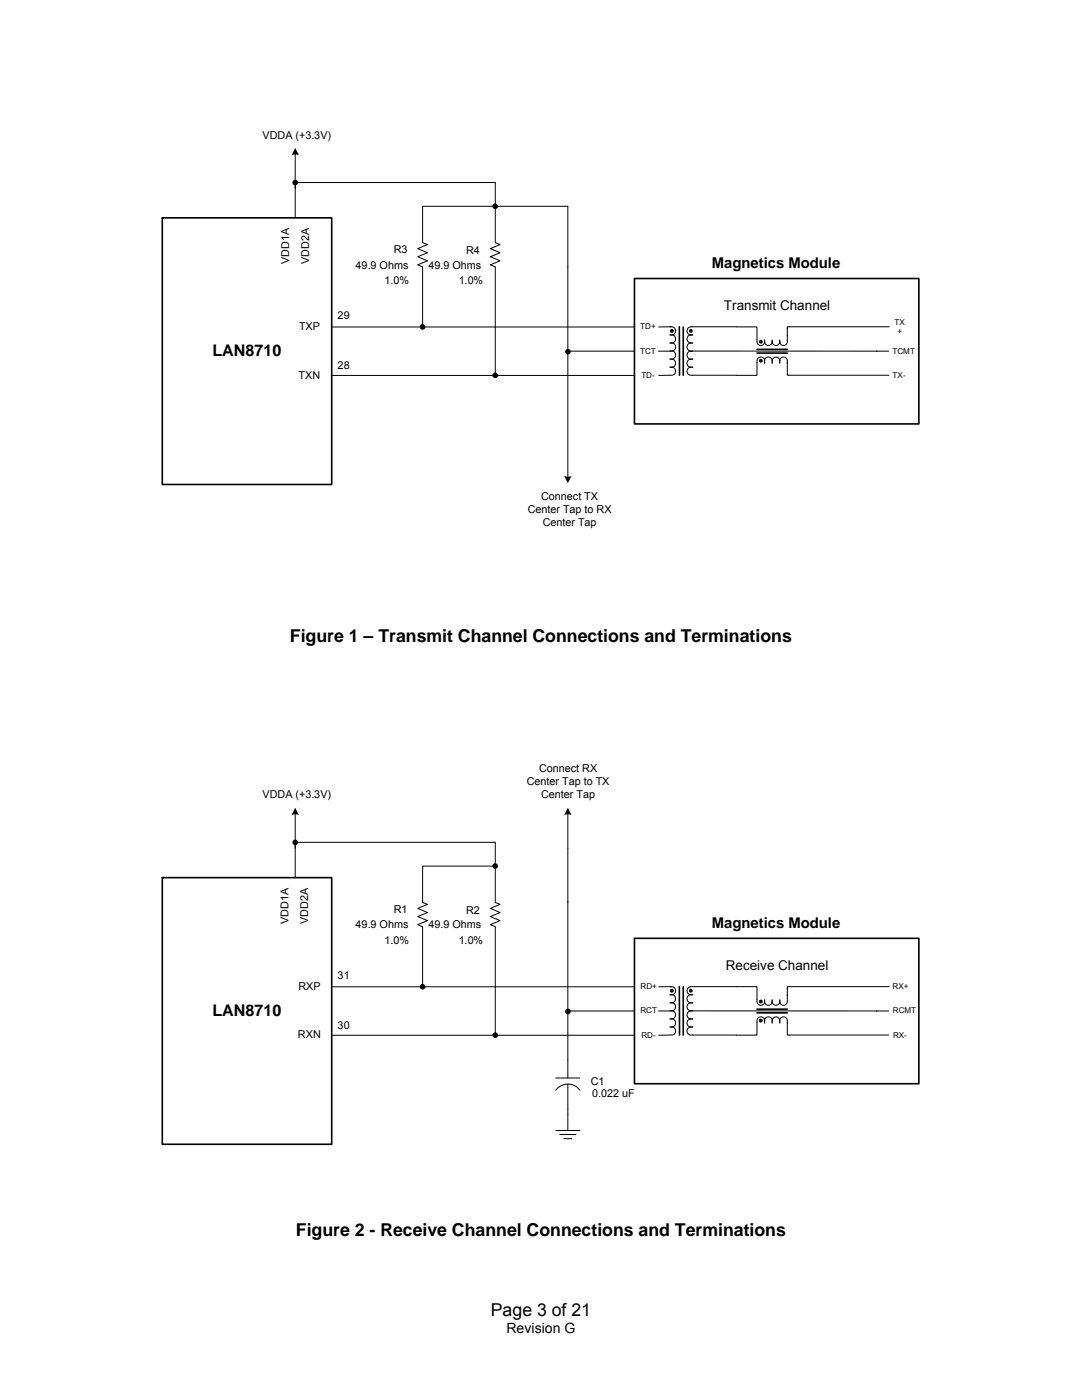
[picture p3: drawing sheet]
<svg xmlns="http://www.w3.org/2000/svg" width="216mm" height="279mm" viewBox="0 0 216 279" stroke-linecap="round" stroke-linejoin="round" font-family="sans-serif">
<path d="M32.4 43.5h33.8v53.2h-33.8zM135.6 65.2v9.7M136.3 65.3v9.6" fill="none" stroke="#000" stroke-width=".32"/>
<circle cx="32.4" cy="43.5" r=".16" fill="#000"/>
<path d="M84.3 53.3v12M66.2 65.3h60.4M66.2 74.9h60.4M138.2 65.2a.87 .87 0 0 0-1.1 .8 .87 .87 0 0 0 1.1 .8 .86 .86 0 0 0-1.1 .8 .86 .86 0 0 0 1.1 .9 .86 .86 0 0 0-1.1 .8 .86 .86 0 0 0 1.1 .8 .86 .86 0 0 0-1.1 .8 .86 .86 0 0 0 1.1 .8" fill="none" stroke="#000" stroke-width=".2"/>
<circle cx="84.3" cy="65.2" r=".55" fill="#000"/>
<circle cx="137.8" cy="66" r=".29" fill="#1a1a1a"/>
<g fill="none" stroke="#000" stroke-width=".2">
<path d="M133.7 65.2a.86 .86 0 0 1 1.1 .8 .86 .86 0 0 1-1.1 .8 .85 .85 0 0 1 1.1 .8 .85 .85 0 0 1-1.1 .9 .85 .85 0 0 1 1.1 .8 .85 .85 0 0 1-1.1 .8 .85 .85 0 0 1 1.1 .8 .85 .85 0 0 1-1.1 .8M138.2 71.7a.86 .86 0 0 0-1.1 .8 .86 .86 0 0 0 1.1 .8 .86 .86 0 0 0-1.1 .8 .86 .86 0 0 0 1.1 .8"/>
<circle cx="137.8" cy="66" r=".29"/>
</g>
<circle cx="134.1" cy="66" r=".3" fill="#1a1a1a"/>
<g fill="none" stroke="#000" stroke-width=".2">
<path d="M58.9 30.6v12.8M58.9 36.4h39.9v12l1 .4-1.9 .8 1.9 .8-1.9 .8 1.9 .8-1.9 .9 .9 .4v21.6M84.3 53.3l-.9-.4 1.9-.9-1.9-.8 1.9-.8-1.9-.8 1.9-.8-1-.4v-7.2h29v53.9M113.3 70.1h13.3M131.4 70.1h2.2M133.6 74.9h-2.2M133.7 71.7a.85 .85 0 0 1 1.1 .8 .85 .85 0 0 1-1.1 .8 .85 .85 0 0 1 1.1 .8 .85 .85 0 0 1-1.1 .8M133.9 65.2l-2.5 .1M138.2 70.1h39.1M138.2 65.2h8.7M138.2 74.9h8.7M151 67.8v.4"/>
<path d="M152.6 68v.4M152.6 72.2v.3M152.6 67.8a.8 .8 0 0 1-.6 1.1 .8 .8 0 0 1-1-.7M154.1 68.2a.76 .76 0 0 0 .7 .8 .76 .76 0 0 0 .8-.8 .75 .75 0 0 0 .7 .8 .75 .75 0 0 0 .8-.8M154.1 68v.4M154.1 72.2v.3M154.1 67.8a.79 .79 0 0 1-.5 1.1 .79 .79 0 0 1-1-.7M155.6 67.8v.6M155.6 72.2v.3M157.1 65.5v2.7M157.1 72v1.9M157.1 73.9v1h20.3"/>
<path d="M177.4 65.2h-20.3v.5"/>
<circle cx="134.1" cy="66" r=".3"/>
</g>
<g fill="#000">
<path d="M58.9 29.5l.7 1.5-.4-.2h-.6l-.4 .2z" fill-rule="evenodd"/>
<path d="M112.9 69.8a.56 .56 0 0 1 .9 .1 .56 .56 0 0 1-.4 .8 .56 .56 0 0 1-.6-.6z" fill-rule="evenodd"/>
<circle cx="58.9" cy="36.4" r=".57"/>
<circle cx="98.8" cy="41.2" r=".56"/>
<circle cx="98.8" cy="74.9" r=".55"/>
</g>
<path d="M126.6 55.6h56.7v29h-56.7zM151 69.7h6.1M151 70.5h6.1" fill="none" stroke="#000" stroke-width=".32"/>
<path d="M151.6 68l.3-.1 .1 .1v.4l-.1 .1-.3-.1z" fill-rule="evenodd" fill="#1a1a1a"/>
<path d="M151.6 68l.3-.1 .1 .1v.4l-.1 .1-.3-.1zM152.6 72v.4M154.1 72a.75 .75 0 0 0-.8-.8 .75 .75 0 0 0-.7 .8 .8 .8 0 0 0-1-.7 .8 .8 0 0 0-.6 1.1M155.6 72a.8 .8 0 0 0-1-.7 .8 .8 0 0 0-.5 1.1M157.1 72a.79 .79 0 0 0-1-.7 .79 .79 0 0 0-.5 1.1" fill="none" stroke="#000" stroke-width=".2"/>
<path d="M151.6 71.8h.4v.4h-.4z" fill-rule="evenodd" fill="#1a1a1a"/>
<path d="M146.9 65.2h4.1v2.6M151 72.4v2.5h-4.1M151.6 71.8h.4v.4h-.4zM66.2 196.9h60.4M84.3 185v11.9M138.2 196.9a.86 .86 0 0 0-1.1 .8 .86 .86 0 0 0 1.1 .8 .86 .86 0 0 0-1.1 .8 .86 .86 0 0 0 1.1 .8 .86 .86 0 0 0-1.1 .8 .86 .86 0 0 0 1.1 .8 .86 .86 0 0 0-1.1 .8 .86 .86 0 0 0 1.1 .8M66.2 206.6h60.4" fill="none" stroke="#000" stroke-width=".2"/>
<g fill="#000">
<path d="M112.6 95l.7 .1 .7-.1-.7 1.4z" fill-rule="evenodd"/>
<circle cx="84.3" cy="196.9" r=".55"/>
</g>
<path d="M32.4 175.2h33.8v53.2h-33.8zM135.6 196.9v9.7M136.3 196.9v9.7" fill="none" stroke="#000" stroke-width=".32"/>
<circle cx="32.4" cy="175.2" r=".16" fill="#000"/>
<circle cx="137.8" cy="197.7" r=".29" fill="#1a1a1a"/>
<g fill="none" stroke="#000" stroke-width=".2">
<path d="M133.7 196.9a.85 .85 0 0 1 1.1 .8 .85 .85 0 0 1-1.1 .8 .85 .85 0 0 1 1.1 .8 .85 .85 0 0 1-1.1 .8 .85 .85 0 0 1 1.1 .8 .85 .85 0 0 1-1.1 .8 .85 .85 0 0 1 1.1 .8 .85 .85 0 0 1-1.1 .8M138.2 203.3a.86 .86 0 0 0-1.1 .9 .86 .86 0 0 0 1.1 .8 .86 .86 0 0 0-1.1 .8 .86 .86 0 0 0 1.1 .8"/>
<circle cx="137.8" cy="197.7" r=".29"/>
</g>
<circle cx="134.1" cy="197.7" r=".3" fill="#1a1a1a"/>
<g fill="none" stroke="#000" stroke-width=".2">
<path d="M58.9 162.3v12.8M58.9 168.1h39.9v4.7M98.8 172.8h-14.5v7.3l1 .4-1.9 .8 1.9 .8-1.9 .8 1.9 .8-1.9 .8 .9 .5M98.8 172.8v7.3l1 .4-1.9 .8 1.9 .8-1.9 .8 1.9 .8-1.9 .8 .9 .5v21.6M113.3 169.3v45.8M133.9 196.9h-2.5M138.2 196.9h8.7M151 199.5a.83 .83 0 0 0 .8 1.1 .83 .83 0 0 0 .8-1.1M152.6 199.7v.4M154.1 199.9a.76 .76 0 0 0 .7 .7 .76 .76 0 0 0 .8-.7 .75 .75 0 0 0 .7 .7 .75 .75 0 0 0 .8-.7M154.1 199.7v.4M154.1 199.5a.79 .79 0 0 1-.5 1.1 .79 .79 0 0 1-1-.7"/>
<path d="M155.6 199.5v.6M157.1 197.2v2.7M177.4 196.9h-20.3v.5M110.9 215.1h4.8M110.9 217.6a3 3 0 0 1 4.8 0M113.3 201.8h13.3M113.3 216.4v9.2M131.4 201.8h2.2M133.6 206.6h-2.2M133.7 203.3a.85 .85 0 0 1 1.1 .9 .85 .85 0 0 1-1.1 .8 .85 .85 0 0 1 1.1 .8 .85 .85 0 0 1-1.1 .8M138.2 201.7l36.8 .1M138.2 206.6h8.7"/>
<path d="M152.6 203.8v.4M154.1 203.8v.4M155.6 203.8v.4M157.1 203.6v2M157.1 205.6v1h20.3M174.9 201.8h2.4M110.9 225.6h4.8M111.7 226.4h3.2M112.5 227.2h1.6"/>
<circle cx="134.1" cy="197.7" r=".3"/>
</g>
<g fill="#000">
<path d="M58.9 161.2l.7 1.5-.4-.2h-.6l-.4 .2z" fill-rule="evenodd"/>
<path d="M112.9 201.5a.56 .56 0 0 1 .9 .1 .56 .56 0 0 1-.4 .8 .56 .56 0 0 1-.6-.6z" fill-rule="evenodd"/>
<circle cx="58.9" cy="168.1" r=".56"/>
<circle cx="98.8" cy="172.8" r=".56"/>
<circle cx="98.8" cy="206.6" r=".56"/>
</g>
<path d="M126.6 187.3h56.7v29h-56.7zM151 201.4h6.1M151 202.1h6.1" fill="none" stroke="#000" stroke-width=".32"/>
<path d="M151.6 199.7l.3-.1 .1 .1v.4l-.1 .1-.3-.2z" fill-rule="evenodd" fill="#1a1a1a"/>
<path d="M151.6 199.7l.3-.1 .1 .1v.4l-.1 .1-.3-.2zM152.6 203.7v.3M154.1 203.7a.75 .75 0 0 0-.8-.8 .75 .75 0 0 0-.7 .8 .8 .8 0 0 0-1-.8 .8 .8 0 0 0-.6 1.1M155.6 203.7a.8 .8 0 0 0-1-.8 .8 .8 0 0 0-.5 1.1M157.1 203.7a.79 .79 0 0 0-1-.8 .79 .79 0 0 0-.5 1.1" fill="none" stroke="#000" stroke-width=".2"/>
<path d="M151.6 203.5l.2-.1 .2 .1v.4l-.2 .1-.2-.1z" fill-rule="evenodd" fill="#1a1a1a"/>
<path d="M113.3 162.3v7M146.9 196.9h4.1v2.6M151 204v2.6h-4.1M151.6 203.5l.2-.1 .2 .1v.4l-.2 .1-.2-.1z" fill="none" stroke="#000" stroke-width=".2"/>
<path d="M113.3 161.2l.7 1.5-.7-.2-.7 .2z" fill-rule="evenodd" fill="#000"/>
<g font-size="3.5">
<text x="57.8" y="128.1">Figure 1 – Transmit Channel Connections and Terminations</text>
<text x="59" y="246.6">Figure 2 - Receive Channel Connections and Terminations</text>
<text x="97.9" y="262.7">Page 3 of 21</text>
</g>
<g font-size="3.2">
<text x="42.4" y="71">LAN8710</text>
<text x="42.4" y="202.7">LAN8710</text>
</g>
<g font-size="3">
<text x="142" y="53.5">Magnetics Module</text>
<text x="142" y="185.2">Magnetics Module</text>
</g>
<text font-size="2.8" x="101" y="266.1">Revision G</text>
<g font-size="2.7">
<text x="144.5" y="62">Transmit Channel</text>
<text x="144.8" y="193.6">Receive Channel</text>
</g>
<g font-size="2.2">
<text x="52.4" y="27.7">VDDA (+3.3V)</text>
<text x="57.7" y="52.7" transform="rotate(-90 57.7 52.7)">VDD1A</text>
<text x="61.7" y="52.7" transform="rotate(-90 61.7 52.7)">VDD2A</text>
<text x="71" y="53.6">49.9 Ohms</text>
<text x="78.6" y="50.6">R3</text>
<text x="85.5" y="53.6">49.9 Ohms</text>
<text x="93" y="50.8">R4</text>
<text x="76.7" y="56.7">1.0%</text>
<text x="91.5" y="56.7">1.0%</text>
<text x="59.7" y="65.9">TXP</text>
<text x="67.4" y="63.7">29</text>
<text x="59.6" y="75.6">TXN</text>
<text x="67.4" y="73.6">28</text>
<text x="108" y="99.8">Connect TX</text>
<text x="105.3" y="102.4">Center Tap to RX</text>
<text x="108.3" y="105">Center Tap</text>
<text x="107.6" y="154.1">Connect RX</text>
<text x="52.4" y="159.3">VDDA (+3.3V)</text>
<text x="105.1" y="156.7">Center Tap to TX</text>
<text x="108" y="159.2">Center Tap</text>
<text x="57.6" y="184.4" transform="rotate(-90 57.6 184.4)">VDD1A</text>
<text x="61.5" y="184.4" transform="rotate(-90 61.5 184.4)">VDD2A</text>
<text x="71" y="185.3">49.9 Ohms</text>
<text x="78.6" y="182.3">R1</text>
<text x="85.5" y="185.3">49.9 Ohms</text>
<text x="93" y="182.5">R2</text>
<text x="76.7" y="188.4">1.0%</text>
<text x="91.5" y="188.4">1.0%</text>
<text x="59.5" y="197.6">RXP</text>
<text x="67.4" y="195.3">31</text>
<text x="59.5" y="207.2">RXN</text>
<text x="67.4" y="205.3">30</text>
<text x="117.9" y="216.6">C1</text>
<text x="118.1" y="218.9">0.022 uF</text>
</g>
<g font-size="1.6">
<text x="127.8" y="65.7">TD+</text>
<text x="178.5" y="64.8">TX</text>
<text x="127.7" y="70.6">TCT</text>
<text x="178.1" y="70.6">TCMT</text>
<text x="179.1" y="66.7">+</text>
<text x="128" y="75.4">TD-</text>
<text x="178.1" y="75.4">TX-</text>
<text x="127.8" y="197.4">RD+</text>
<text x="178.1" y="197.4">RX+</text>
<text x="127.8" y="202.2">RCT</text>
<text x="178.2" y="202.2">RCMT</text>
<text x="128" y="207.1">RD-</text>
<text x="178.2" y="207.1">RX-</text>
</g>
</svg>
